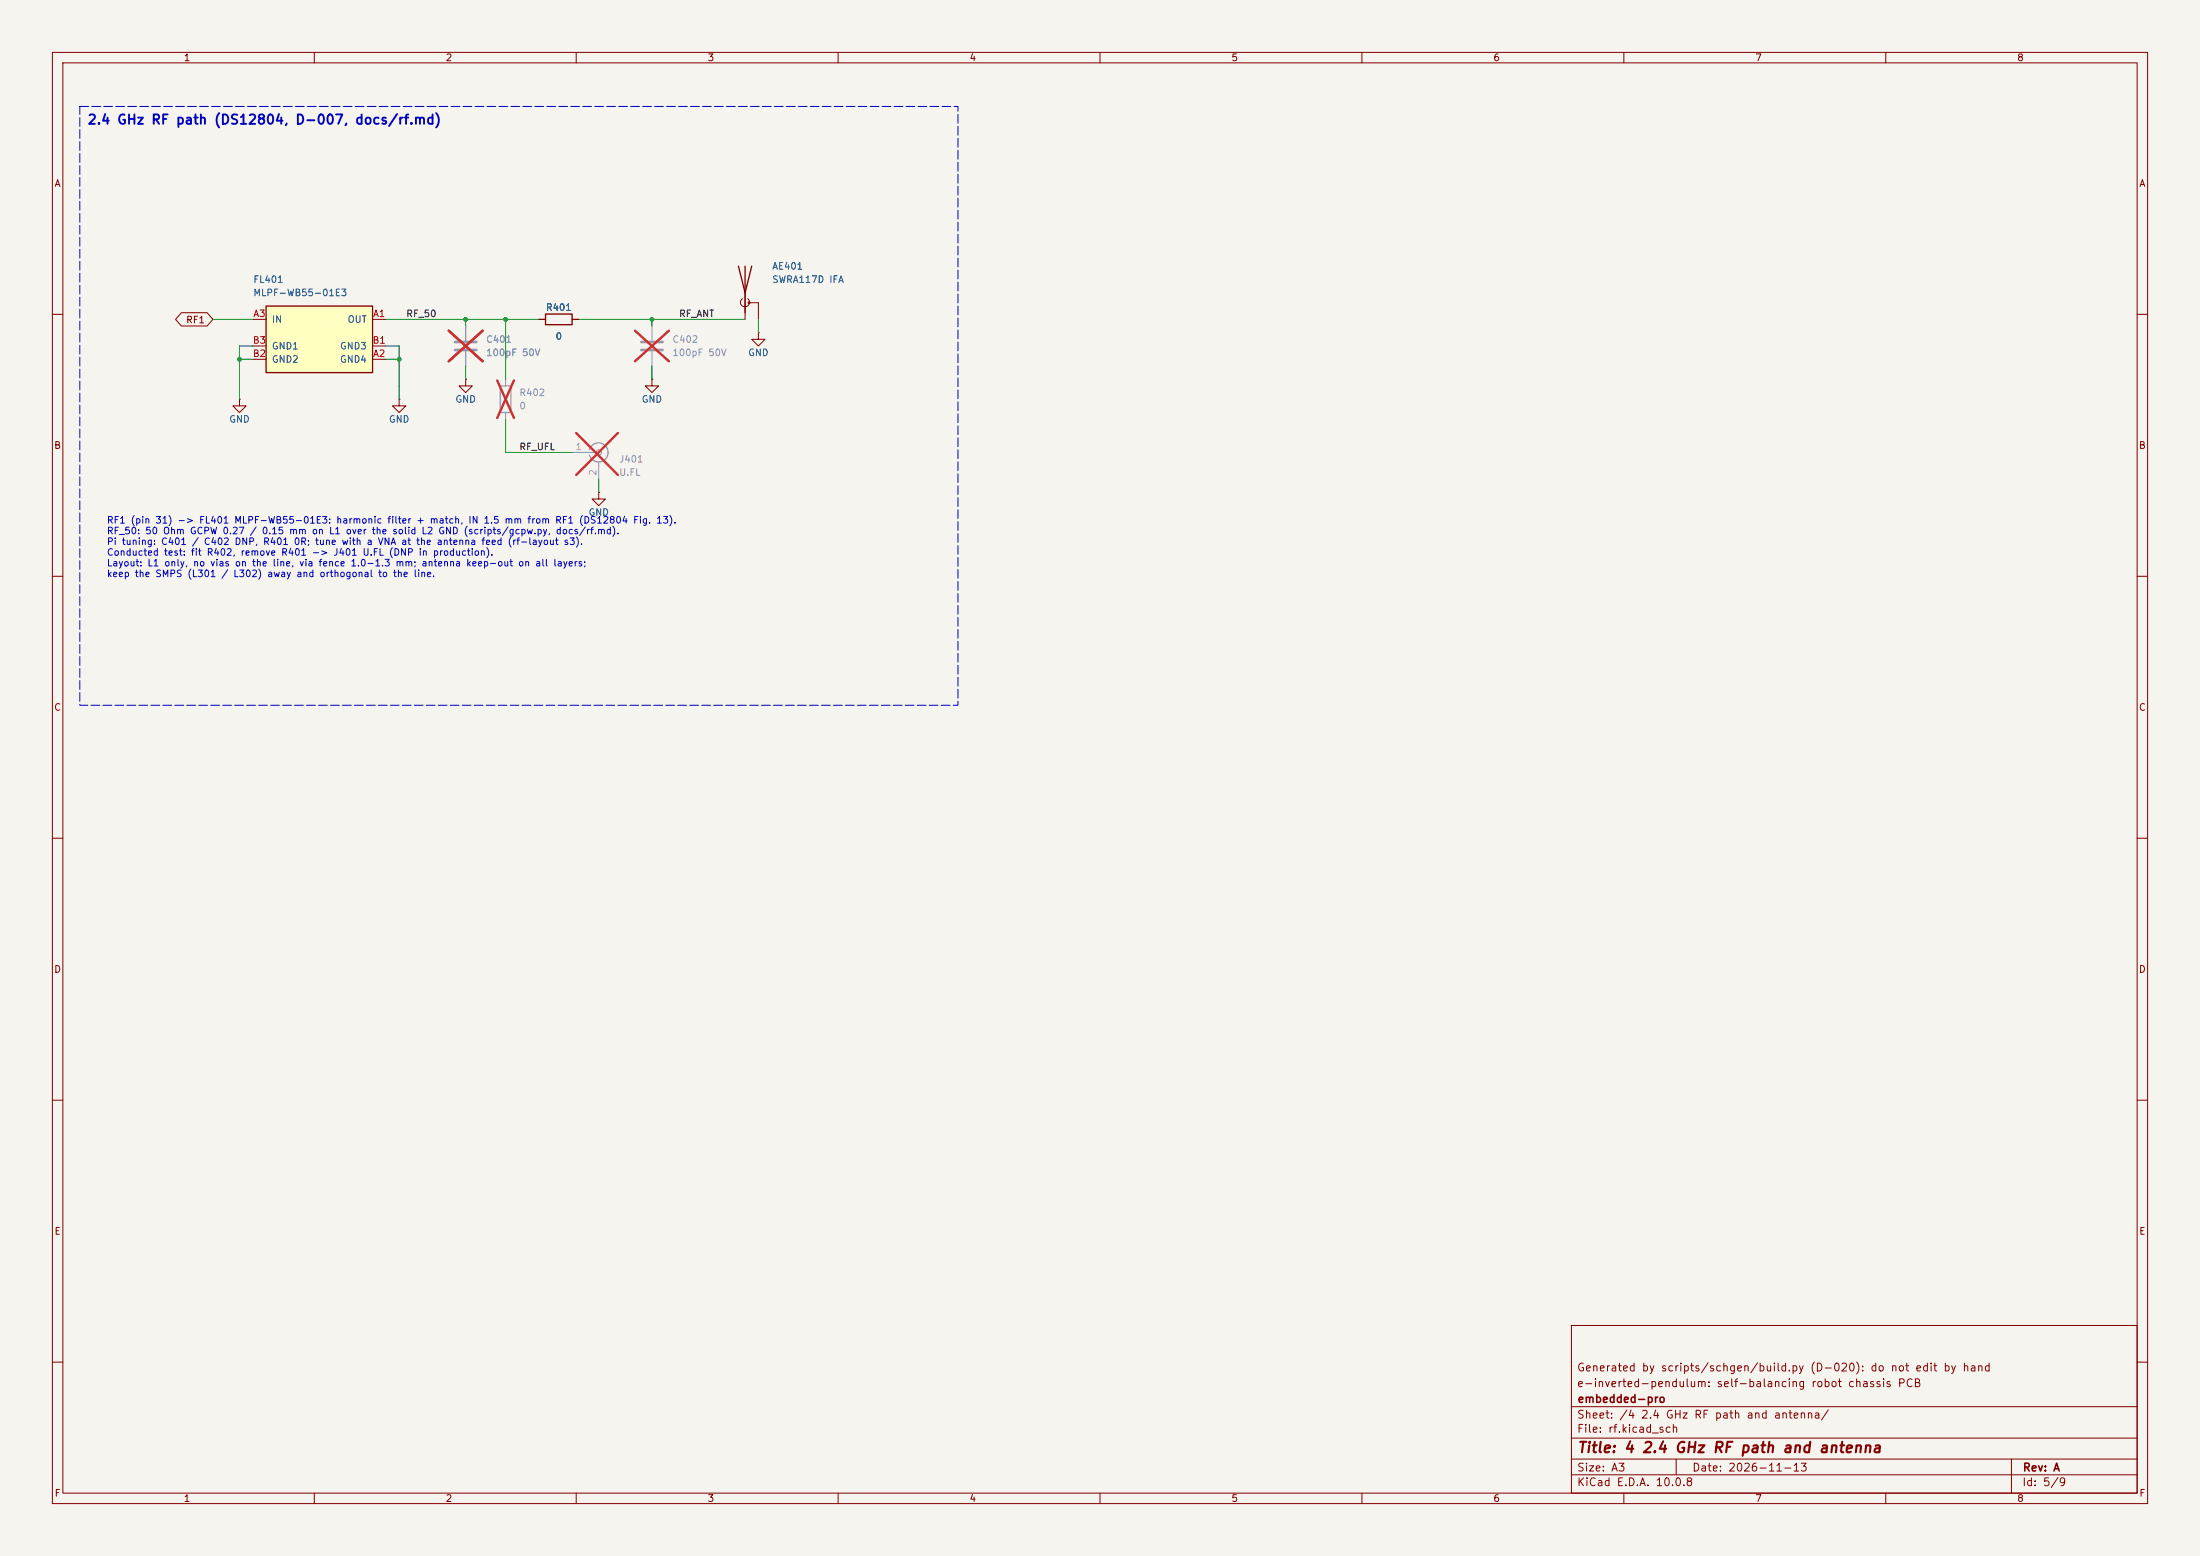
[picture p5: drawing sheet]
<svg xmlns="http://www.w3.org/2000/svg" width="420mm" height="297mm" viewBox="0 0 420 297" stroke-linecap="round" stroke-linejoin="round" font-family="sans-serif">
<path d="M0 0h420v297h-420z" fill="#f5f4ef" stroke="#f5f4ef" stroke-width=".19"/>
<g fill="none" stroke="#840000" stroke-width=".19">
<path d="M10 10h400v277h-400zM12 12h396v273h-396zM60 10v2M110 10v2M160 10v2M210 10v2M260 10v2M310 10v2M360 10v2M141.7 57a.85 .85 0 0 0-.1 1.3 .85 .85 0 0 0 1.3 0 .85 .85 0 0 0-.2-1.3M142.2 55.9v5.1M143 57.8h1.8v3.2"/>
<path d="M10 60h2M76.2 76.2v1.3h1.3l-1.3 1.2-1.3-1.2h1.3M76.2 76.2h.1M88.9 72.4v1.3h1.3l-1.3 1.2-1.3-1.2h1.3M88.9 72.4h.1M102.9 61h1.2M109.2 61h1.3M124.5 72.4v1.3h1.2l-1.2 1.2-1.3-1.2h1.3M124.5 72.4h.1M144.8 63.5v1.3h1.2l-1.2 1.2-1.3-1.2h1.3M144.8 63.5h.1M408 60h2"/>
<path d="M114.3 94v1.3h1.3l-1.3 1.2-1.3-1.2h1.3M114.3 94h.1M10 110h2M408 110h2M10 160h2M408 160h2M10 210h2M408 210h2M300 253h108v32h-108zM10 260h2M300 278.5h108M300 274.5h108"/>
<path d="M300 268.5h108M320 278.5v3M384 278.5v6.5M408 260h2M60 285v2M110 285v2M160 285v2M210 285v2M260 285v2M300 281.5h108M310 285v2M360 285v2"/>
</g>
<path d="M88.9 62.2v2.8M88.9 67.1v2.8M96.5 72.4v1.3M96.5 78.7v1.3M124.5 62.2v2.8M124.5 67.1v2.8M109.2 86.4h4.6M114.3 88.1v3.3" fill="none" stroke="#9c9b98" stroke-width=".19"/>
<path d="M95.5 73.7h2v5h-2zM112.5 85.9a1.81 1.81 0 0 1 2.8-1 1.81 1.81 0 0 1 0 2.9 1.81 1.81 0 0 1-2.8-.9" fill="none" stroke="#9c9b98" stroke-width=".25"/>
<circle cx="114.3" cy="86.4" r=".51" fill="none" stroke="#9c9b98" stroke-width=".2"/>
<path d="M85.7 63.1l6.4 5.9M92.1 63.1l-6.4 5.9M94.9 72.6l3.2 7.2M98.1 72.6l-3.2 7.2M121.2 63.1l6.5 5.9M127.7 63.1l-6.5 5.9M110 82.7l8 8M118 82.7l-8 8" fill="none" stroke="#e12e31" stroke-width=".46"/>
<path d="M86.9 65.3h4M86.9 66.8h4M122.4 65.3h4.1M122.4 66.8h4.1" fill="none" stroke="#9c9b98" stroke-width=".51"/>
<path d="M104.1 59.9h5.1v2.1h-5.1zM141 50.8l1.2 5.1 1.3-5.1M142.2 50.8v8.9" fill="none" stroke="#840000" stroke-width=".25"/>
<circle cx="143" cy="57.8" r=".18" fill="#840000" stroke="#840000" stroke-width=".19"/>
<path d="M50.8 58.4h20.3v12.7h-20.3z" fill="#ffffc2"/>
<path d="M50.8 58.4h20.3v12.7h-20.3z" fill="none" stroke="#840000" stroke-width=".25"/>
<path d="M34.6 59.7h4.9l1.1 1.3-1.1 1.2h-4.9l-1.1-1.2zM45.7 76.2v1.3h1.3l-1.3 1.2-1.3-1.2h1.3M45.7 76.2h.1M48.3 61h2.5M48.3 68.6h2.5M48.3 66h2.5M71.1 61h2.6M71.1 68.6h2.6M71.1 66h2.6M102.9 61h1.2M109.2 61h1.3" fill="none" stroke="#840000" stroke-width=".19"/>
<g fill="none" stroke="#009600" stroke-width=".19">
<path d="M40.6 61h7.7M45.7 68.6h2.6M48.3 66h-2.6v10.2M73.7 68.6h2.5M73.7 61h29.2M73.7 66h2.5v10.2M88.9 61v1.2M88.9 69.9v2.5M96.5 61v11.4M110.5 61h31.7M124.5 61v1.2M124.5 69.9v2.5"/>
<path d="M144.8 61v2.5M96.5 80v6.4h12.7M114.3 91.4v2.6"/>
</g>
<path d="M15.2 20.3h167.7v114.3h-167.7z" fill="none" stroke="#0000c2" stroke-width=".19" stroke-dasharray="1.7 .6"/>
<path d="M88.9 62.2v2.8M88.9 67.1v2.8" fill="none" stroke="#9c9b98" stroke-width=".19"/>
<path d="M85.7 63.1l6.4 5.9M92.1 63.1l-6.4 5.9" fill="none" stroke="#e12e31" stroke-width=".46"/>
<g fill="#009600">
<circle cx="88.9" cy="61" r=".46"/>
<circle cx="76.2" cy="68.6" r=".46"/>
<circle cx="45.7" cy="68.6" r=".46"/>
<circle cx="96.5" cy="61" r=".46"/>
<circle cx="124.5" cy="61" r=".46"/>
</g>
<text font-size="2" fill="#840000" x="301" y="277.8">Title: 4 2.4 GHz RF path and antenna</text>
<text font-size="1.8" fill="#0000c2" x="16.6" y="24.2">2.4 GHz RF path (DS12804, D-007, docs/rf.md)</text>
<g font-size="1.5" fill="#840000">
<text x="300.9" y="262.1">Generated by scripts/schgen/build.py (D-020): do not edit by hand</text>
<text x="300.9" y="265.1">e-inverted-pendulum: self-balancing robot chassis PCB</text>
<text x="301" y="268.1">embedded-pro</text>
<text x="300.9" y="273.8">File: rf.kicad_sch</text>
<text x="300.9" y="271.1">Sheet: /4 2.4 GHz RF path and antenna/</text>
<text x="300.9" y="281.2">Size: A3</text>
<text x="322.9" y="281.2">Date: 2026-11-13</text>
<text x="386" y="281.2">Rev: A</text>
<text x="300.9" y="284">KiCad E.D.A. 10.0.8</text>
<text x="385.9" y="284">Id: 5/9</text>
</g>
<g font-size="1.3" fill="#840000">
<text x="35" y="12">1</text>
<text x="85" y="12">2</text>
<text x="135" y="12">3</text>
<text x="185" y="12">4</text>
<text x="235" y="12">5</text>
<text x="285" y="12">6</text>
<text x="335" y="12">7</text>
<text x="385" y="12">8</text>
<text x="10.3" y="36">A</text>
<text x="408.3" y="36">A</text>
<text x="35.4" y="62">RF1</text>
<text x="10.2" y="86">B</text>
<text x="408.2" y="86">B</text>
<text x="10.2" y="136">C</text>
<text x="408.2" y="136">C</text>
<text x="10.2" y="186">D</text>
<text x="408.2" y="186">D</text>
<text x="10.3" y="236">E</text>
<text x="408.3" y="236">E</text>
<text x="10.3" y="286">F</text>
<text x="35" y="287">1</text>
<text x="85" y="287">2</text>
<text x="135" y="287">3</text>
<text x="185" y="287">4</text>
<text x="235" y="287">5</text>
<text x="285" y="287">6</text>
<text x="335" y="287">7</text>
<text x="385" y="287">8</text>
<text x="408.3" y="286">F</text>
</g>
<g font-size="1.3" fill="#006464">
<text x="147.3" y="51.8">AE401</text>
<text x="48.2" y="54.3">FL401</text>
<text x="48.2" y="56.8">MLPF-WB55-01E3</text>
<text x="104.1" y="59.6">R401</text>
<text x="147.3" y="54.3">SWRA117D IFA</text>
<text x="51.8" y="61.9">IN</text>
<text x="66.2" y="61.9">OUT</text>
<text x="105.9" y="65.1">0</text>
<text x="51.8" y="69.5">GND2</text>
<text x="51.8" y="67">GND1</text>
<text x="64.8" y="69.5">GND4</text>
<text x="64.8" y="67">GND3</text>
<text x="142.7" y="68.3">GND</text>
<text x="86.8" y="77.2">GND</text>
<text x="122.4" y="77.2">GND</text>
<text x="43.7" y="81">GND</text>
<text x="74.1" y="81">GND</text>
<text x="112.2" y="98.8">GND</text>
</g>
<g font-size="1.3" fill="#a90000">
<text x="48.2" y="65.9">B3</text>
<text x="48.3" y="60.8">A3</text>
<text x="71" y="65.9">B1</text>
<text x="71.1" y="60.8">A1</text>
<text x="48.2" y="68.4">B2</text>
<text x="71.1" y="68.4">A2</text>
</g>
<g font-size="1.3" fill="#0f0f0f">
<text x="77.4" y="60.8">RF_50</text>
<text x="129.5" y="60.8">RF_ANT</text>
<text x="99" y="86.2">RF_UFL</text>
</g>
<g font-size="1.3" fill="#939391">
<text x="92.7" y="65.7">C401</text>
<text x="128.3" y="65.7">C402</text>
<text x="92.7" y="68.3">100pF 50V</text>
<text x="128.3" y="68.3">100pF 50V</text>
<text x="99" y="75.9">R402</text>
<text x="99" y="78.4">0</text>
<text x="118.1" y="88.6">J401</text>
<text x="118.1" y="91.1">U.FL</text>
</g>
<g font-size="1.3" fill="#a5a4a2">
<text x="109.8" y="86.2">1</text>
<text x="114.2" y="90.9" transform="rotate(-90 114.2 90.9)">2</text>
</g>
<g font-size="1.3" fill="#0000c2">
<text x="20.3" y="100.2">RF1 (pin 31) -&gt; FL401 MLPF-WB55-01E3: harmonic filter + match, IN 1.5 mm from RF1 (DS12804 Fig. 13).</text>
<text x="20.3" y="102.3">RF_50: 50 Ohm GCPW 0.27 / 0.15 mm on L1 over the solid L2 GND (scripts/gcpw.py, docs/rf.md).</text>
<text x="20.3" y="104.3">Pi tuning: C401 / C402 DNP, R401 0R; tune with a VNA at the antenna feed (rf-layout s3).</text>
<text x="20.3" y="106.4">Conducted test: fit R402, remove R401 -&gt; J401 U.FL (DNP in production).</text>
<text x="20.3" y="108.4">Layout: L1 only, no vias on the line, via fence 1.0-1.3 mm; antenna keep-out on all layers;</text>
<text x="20.3" y="110.5">keep the SMPS (L301 / L302) away and orthogonal to the line.</text>
</g>
</svg>
